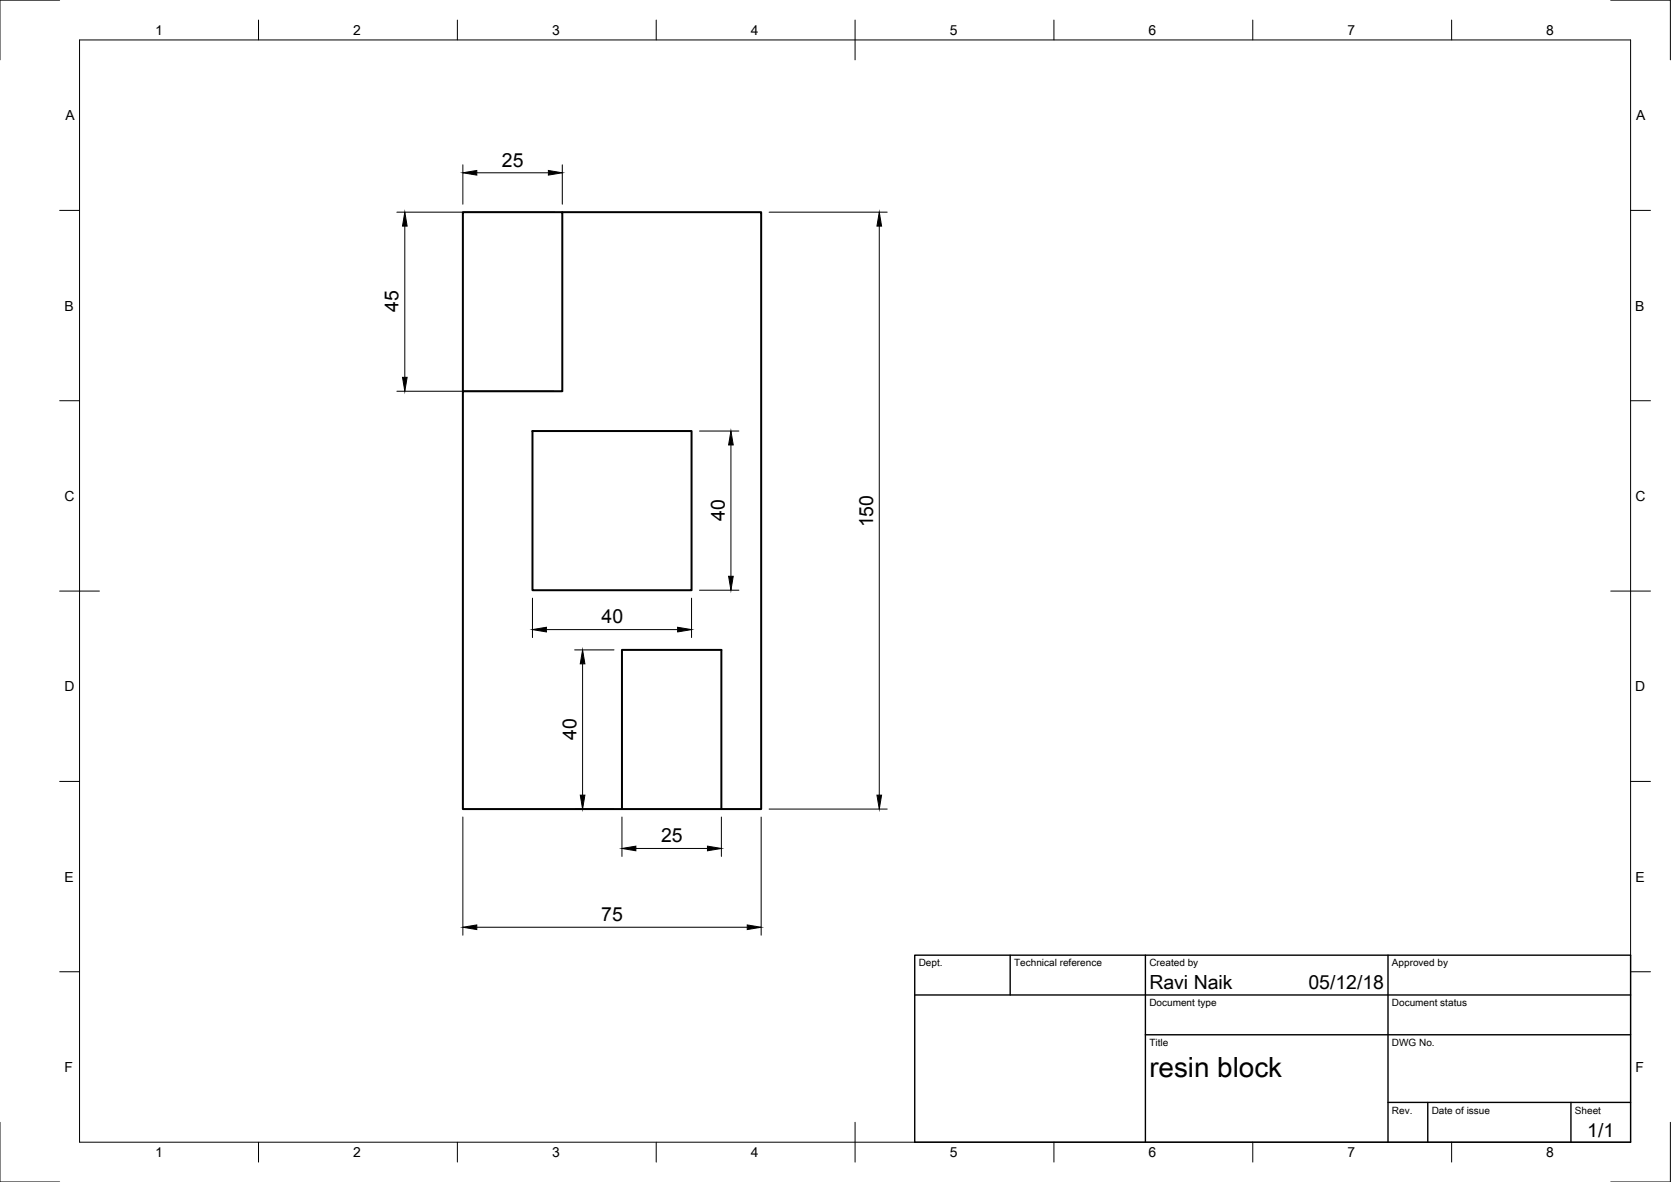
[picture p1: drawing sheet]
<svg xmlns="http://www.w3.org/2000/svg" width="420mm" height="297mm" viewBox="0 0 420 297" stroke-linecap="round" stroke-linejoin="round" font-family="sans-serif">
<!-- layer: Visible -->
<path d="M141.4 53.3h50v150h-10M116.4 98.3v-45h25v45h-25v105h40M133.9 108.3h40v40h-40zM156.4 163.3h25v40h-25z" fill="none" stroke="#000" stroke-width=".5"/>
<!-- layer: Border -->
<g fill="none" stroke="#000" stroke-width=".25">
<path d="M15 0h-15v15M20 10h390v277h-390zM65 5v5M115 5v5M165 5v5M215 5v10M265 5v5M315 5v5M365 5v5M405 0h15v15M15 52.9h5M410 52.9h5"/>
<path d="M15 100.7h5M410 100.7h5M15 148.5h10M405 148.5h10M15 196.4h5M410 196.4h5M15 244.2h5M410 244.2h5M0 282v15h15M65 287v5M115 287v5M165 287v5"/>
<path d="M215 282v10M265 287v5M315 287v5M365 287v5M420 282v15h-15"/>
</g>
<!-- layer: TitleBlock -->
<path d="M230 240h180v47h-180zM230 250h180M254 240v10M288 240v47M349 240v47M288 260h122M349 277h61M359 277v10M395 277v10" fill="none" stroke="#000" stroke-width=".35"/>
<!-- layer: Dimensions -->
<g fill="none" stroke="#000" stroke-width=".25">
<path d="M99.8 53.3h39.6M101.8 56.8v38M116.4 41.4v9.9M119.9 43.4h18M141.4 41.4v9.9M193.4 53.3h29.7M221.1 56.8v143M99.8 98.3h39.6M175.9 108.3h9.9M183.8 111.8v33M133.9 150.3v9.9M137.4 158.2h33"/>
<path d="M173.9 150.3v9.9M175.9 148.3h9.9M144.5 163.3h9.9M146.5 166.8v33M116.4 205.3v29.7M144.5 203.3h9.9M156.4 205.3v9.9M159.9 213.2h18M181.4 205.3v9.9M191.4 205.3v29.7M193.4 203.3h29.7M119.9 233h68"/>
</g>
<g fill="#000" stroke="#000" stroke-width=".25">
<path d="M101.8 53.3l.6 3.5h-1.2zM116.4 43.4l3.5-.6v1.2zM137.9 42.8l3.5 .6-3.5 .6zM221.1 53.3l.6 3.5h-1.2zM101.2 94.8h1.2l-.6 3.5zM183.8 108.3l.6 3.5h-1.2zM133.9 158.2l3.5-.6v1.2zM170.4 157.6l3.5 .6-3.5 .6zM183.2 144.8h1.2l-.6 3.5zM146.5 163.3l.6 3.5h-1.2zM145.9 199.8h1.2l-.6 3.5zM220.5 199.8h1.2l-.6 3.5z"/>
<path d="M156.4 213.2l3.5-.6v1.2zM177.9 212.6l3.5 .6-3.5 .6zM116.4 233l3.5-.6v1.2zM187.9 232.4l3.5 .6-3.5 .6z"/>
</g>
<text font-size="7" x="289" y="270.5">resin block</text>
<g font-size="4.9">
<text x="126.2" y="41.9">25</text>
<text x="100.2" y="78.5" transform="rotate(-90 100.2 78.5)">45</text>
<text x="182.2" y="130.9" transform="rotate(-90 182.2 130.9)">40</text>
<text x="219.5" y="132.5" transform="rotate(-90 219.5 132.5)">150</text>
<text x="151.3" y="156.7">40</text>
<text x="144.9" y="185.9" transform="rotate(-90 144.9 185.9)">40</text>
<text x="166.2" y="211.7">25</text>
<text x="151.2" y="231.5">75</text>
<text x="289" y="248.5">Ravi Naik</text>
<text x="329" y="248.5">05/12/18</text>
<text x="399.1" y="285.6">1/1</text>
</g>
<g font-size="3.5">
<text x="39" y="8.8">1</text>
<text x="88.8" y="8.8">2</text>
<text x="138.8" y="8.8">3</text>
<text x="188.7" y="8.8">4</text>
<text x="238.8" y="8.8">5</text>
<text x="288.7" y="8.8">6</text>
<text x="338.8" y="8.8">7</text>
<text x="388.8" y="8.8">8</text>
<text x="16.4" y="30.2">A</text>
<text x="411.4" y="30.2">A</text>
<text x="16.2" y="78">B</text>
<text x="411.2" y="78">B</text>
<text x="16.2" y="125.9">C</text>
<text x="411.2" y="125.9">C</text>
<text x="16.2" y="173.7">D</text>
<text x="411.2" y="173.7">D</text>
<text x="16.2" y="221.5">E</text>
<text x="411.2" y="221.5">E</text>
<text x="16.2" y="269.4">F</text>
<text x="411.2" y="269.4">F</text>
<text x="39" y="290.8">1</text>
<text x="88.8" y="290.8">2</text>
<text x="138.8" y="290.8">3</text>
<text x="188.7" y="290.8">4</text>
<text x="238.8" y="290.8">5</text>
<text x="288.7" y="290.8">6</text>
<text x="338.8" y="290.8">7</text>
<text x="388.8" y="290.8">8</text>
</g>
<g font-size="2.5">
<text x="231" y="242.8">Dept.</text>
<text x="255" y="242.8">Technical reference</text>
<text x="289" y="242.8">Created by</text>
<text x="350" y="242.8">Approved by</text>
<text x="289" y="252.8">Document type</text>
<text x="350" y="252.8">Document status</text>
<text x="289" y="262.8">Title</text>
<text x="350" y="262.8">DWG No.</text>
<text x="350" y="279.8">Rev.</text>
<text x="360" y="279.8">Date of issue</text>
<text x="396" y="279.8">Sheet</text>
</g>
</svg>
